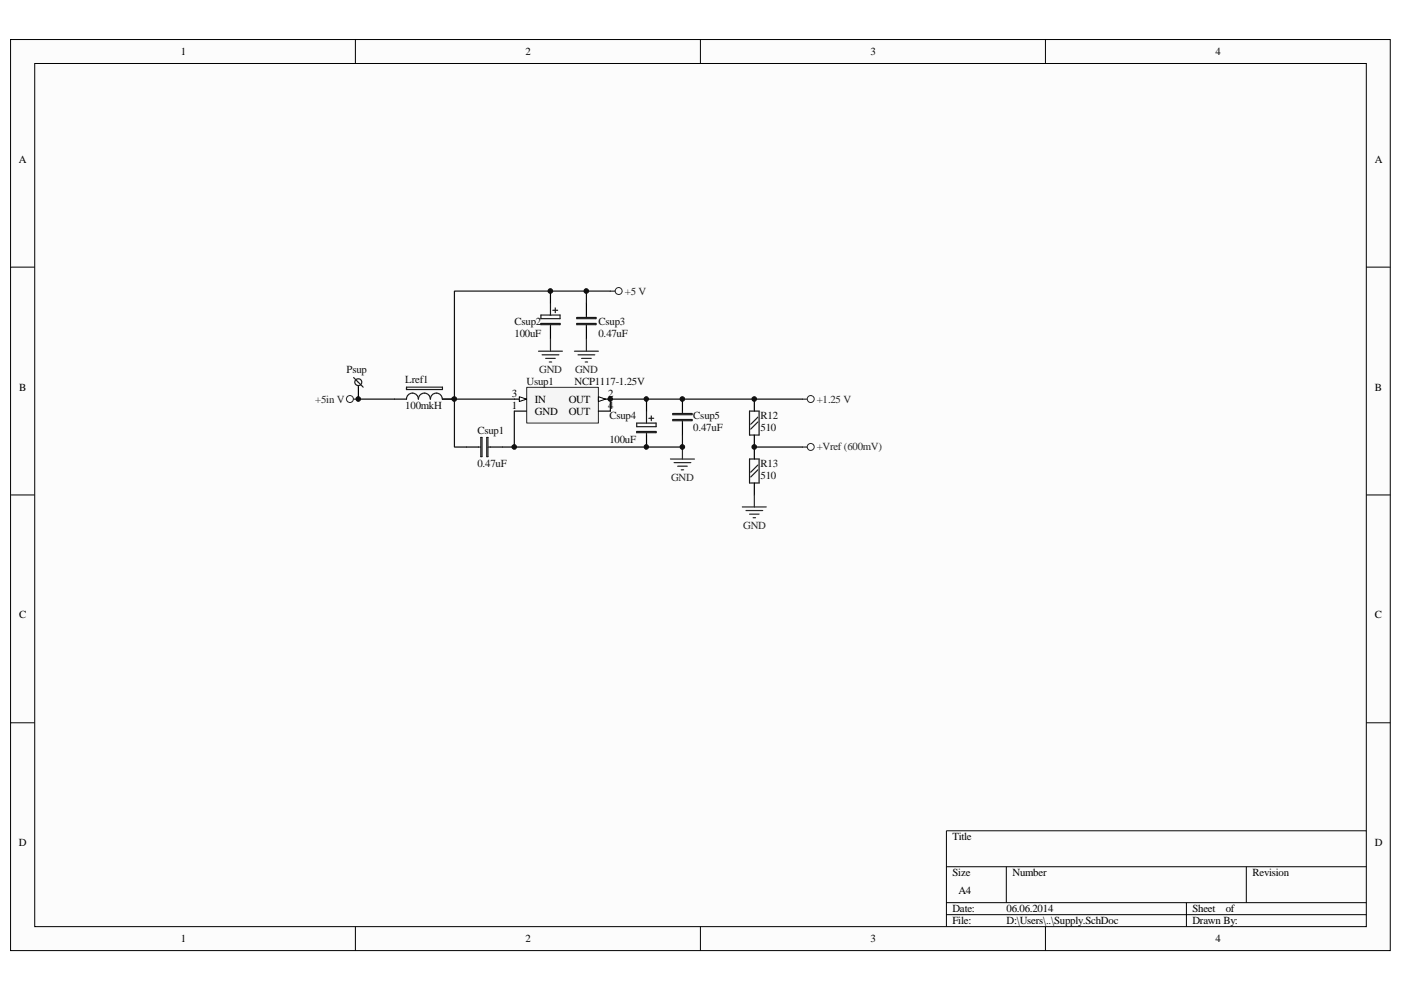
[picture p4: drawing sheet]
<svg xmlns="http://www.w3.org/2000/svg" width="297mm" height="210mm" viewBox="0 0 297 210" stroke-linecap="round" stroke-linejoin="round" font-family="sans-serif">
<path d="M2.3 8.4h292.5v193.1h-292.5z" fill="#fcfcfc"/>
<path d="M2.2 8.4h292.6v193.1h-292.6z" fill="none" stroke="#000" stroke-width=".21"/>
<path d="M7.4 13.5h282.3v183h-282.3z" fill="#fcfcfc"/>
<g fill="none" stroke="#000" stroke-width=".21">
<path d="M7.4 13.5h282.3v183h-282.3zM75.3 8.3v5.1M148.5 8.3v5.1M221.7 8.3v5.1M2.2 56.6h5.1M289.7 56.6h5.1M2.2 104.9h5.1M289.7 104.9h5.1M2.2 153.2h5.1M289.7 153.2h5.1M289.7 176.1h-89v20.4M75.3 196.5v5.1"/>
<path d="M148.5 196.5v5.1M200.7 183.8h89M200.7 191.4h89M200.7 193.9h89M213.4 183.8v7.6M221.7 196.5v5.1M251.5 191.4v5.1M264.2 183.8v7.6"/>
</g>
<g fill="none" stroke="#1c1c1c" stroke-width=".25">
<path d="M114.7 68.6h4v.2h-4zM114.7 66.8h4v.8h-4zM116.7 64.3v2.5M116.7 68.8v.5M117.2 65.8h1M117.7 65.3v1M122.3 68.6h4.1v.2h-4.1zM122.3 67.3h4.1v.3h-4.1zM124.3 66.8v.5M124.3 68.8v.5M86.2 84.6a1.25 1.25 0 0 1 1.2-1.2 1.25 1.25 0 0 1 1.3 1.2M86.2 82.1h7.6v.5h-7.6z"/>
<path d="M88.7 84.6a1.25 1.25 0 0 1 1.3-1.2 1.25 1.25 0 0 1 1.2 1.2M91.3 84.6a1.25 1.25 0 0 1 1.2-1.2 1.25 1.25 0 0 1 1.3 1.2M101.4 94.8h.5M101.9 92.8h.3v4h-.3zM103.2 92.8h.3v4h-.3zM103.5 94.8h.5M135 91.5h4.1v.2h-4.1zM135 89.7h4.1v.8h-4.1zM137.1 87.2v2.5M137.1 91.7v.5M137.6 88.7h1M138.1 88.2v1"/>
<path d="M142.7 88.9h4v.3h-4zM142.7 87.7h4v.2h-4zM144.7 87.2v.5M144.7 89.2v.5"/>
</g>
<path d="M116.7 61.7v2.6M116.7 69.3v2.6M124.3 64.3v2.5M124.3 69.3v2.6M83.6 84.6h2.6M93.8 84.6h2.5M98.9 94.8h2.5M104 94.8h2.5M137.1 84.6v2.6M137.1 92.2v2.6M144.7 84.6v2.6M144.7 89.7v2.5" fill="none" stroke="#000" stroke-width=".25"/>
<path d="M124.3 61.7v2.6M129.4 61.7h-33.1v22.9M76 84.6h7.6M129.4 84.6h40.7M144.7 92.2v2.6h-38.2" fill="none" stroke="#0e0e0e" stroke-width=".25"/>
<g fill="none" stroke="#262626" stroke-width=".21">
<circle cx="131.2" cy="61.7" r=".74"/>
<circle cx="74.2" cy="84.6" r=".74"/>
<circle cx="171.9" cy="84.6" r=".74"/>
</g>
<g fill="none" stroke="#262626" stroke-width=".25">
<path d="M114.2 74.5h5M114.9 75.2h3.6M115.7 76h2M116.5 76.8h.5M116.7 71.9v2.6M121.8 74.5h5.1M122.6 75.2h3.5M123.3 76h2M124.1 76.8h.5M124.3 71.9v2.6M129.4 61.7h1M75 84.6h1"/>
<path d="M170.1 84.6h1.1"/>
</g>
<path d="M111.7 82.2h15.2v7.5h-15.2z" fill="#f5f5f5"/>
<path d="M111.7 82.1h15.2v7.6h-15.2z" fill="none" stroke="#262626" stroke-width=".21"/>
<path d="M109 84.6h2.6" fill="none" stroke="#000" stroke-width=".25"/>
<path d="M110.1 84.1l1.5 .5-1.5 .5z" fill="#fcfcfc"/>
<path d="M110.1 84.1l1.5 .5-1.5 .5z" fill="none" stroke="#000" stroke-width=".21"/>
<path d="M109 87.2h2.6M126.9 84.6h2.5" fill="none" stroke="#000" stroke-width=".25"/>
<path d="M126.9 84.1l1.5 .5-1.5 .5z" fill="#fcfcfc"/>
<path d="M126.9 84.1l1.5 .5-1.5 .5z" fill="none" stroke="#000" stroke-width=".21"/>
<path d="M76 82.1v2.5M126.9 87.2h2.5M159.9 84.6v2.6M159.9 92.2v5.1M159.9 102.4v2.5" fill="none" stroke="#000" stroke-width=".25"/>
<path d="M93.8 84.6h15.2M96.3 84.6v10.2h2.6M109 87.2v7.6M129.4 84.6v2.6M159.9 94.8h10.2" fill="none" stroke="#0e0e0e" stroke-width=".25"/>
<path d="M142.2 97.3h5M142.9 98.1h3.6M143.7 98.8h2M144.4 99.6h.5M144.7 94.8v2.5M170.1 94.8h1.1M157.4 107.5h5.1M158.2 108.2h3.5M158.9 109h2M159.7 109.8h.5M159.9 104.9v2.6" fill="none" stroke="#262626" stroke-width=".25"/>
<g fill="none" stroke="#1c1c1c" stroke-width=".25">
<path d="M75 80.1l2 2M76 81.8v.3M158.9 87.2h2v5h-2zM158.9 97.3h2v5.1h-2zM160.7 89.5l-1.5 1.5M160.7 88.4l-1.5 1.6M160.7 98.6l-1.5 1.5M160.7 99.6l-1.5 1.5"/>
<circle cx="76" cy="81" r=".73"/>
</g>
<circle cx="171.9" cy="94.8" r=".74" fill="none" stroke="#262626" stroke-width=".21"/>
<circle cx="76" cy="84.6" r=".49" fill="#0e0e0e"/>
<circle cx="76" cy="84.6" r=".49" fill="none" stroke="#0e0e0e" stroke-width=".21"/>
<circle cx="96.3" cy="84.6" r=".49" fill="#0e0e0e"/>
<circle cx="96.3" cy="84.6" r=".49" fill="none" stroke="#0e0e0e" stroke-width=".21"/>
<circle cx="109" cy="94.8" r=".48" fill="#0e0e0e"/>
<circle cx="109" cy="94.8" r=".48" fill="none" stroke="#0e0e0e" stroke-width=".21"/>
<circle cx="116.7" cy="61.7" r=".49" fill="#0e0e0e"/>
<circle cx="116.7" cy="61.7" r=".49" fill="none" stroke="#0e0e0e" stroke-width=".21"/>
<circle cx="124.3" cy="61.7" r=".49" fill="#0e0e0e"/>
<circle cx="124.3" cy="61.7" r=".49" fill="none" stroke="#0e0e0e" stroke-width=".21"/>
<circle cx="129.4" cy="84.6" r=".48" fill="#0e0e0e"/>
<circle cx="129.4" cy="84.6" r=".48" fill="none" stroke="#0e0e0e" stroke-width=".21"/>
<circle cx="137" cy="94.8" r=".48" fill="#0e0e0e"/>
<circle cx="137" cy="94.8" r=".48" fill="none" stroke="#0e0e0e" stroke-width=".21"/>
<circle cx="137" cy="84.6" r=".47" fill="#0e0e0e"/>
<circle cx="137" cy="84.6" r=".47" fill="none" stroke="#0e0e0e" stroke-width=".21"/>
<circle cx="144.7" cy="94.8" r=".49" fill="#0e0e0e"/>
<circle cx="144.7" cy="94.8" r=".49" fill="none" stroke="#0e0e0e" stroke-width=".21"/>
<circle cx="144.7" cy="84.6" r=".49" fill="#0e0e0e"/>
<circle cx="144.7" cy="84.6" r=".49" fill="none" stroke="#0e0e0e" stroke-width=".21"/>
<circle cx="159.9" cy="94.8" r=".49" fill="#0e0e0e"/>
<circle cx="159.9" cy="94.8" r=".49" fill="none" stroke="#0e0e0e" stroke-width=".21"/>
<circle cx="159.9" cy="84.6" r=".48" fill="#0e0e0e"/>
<circle cx="159.9" cy="84.6" r=".48" fill="none" stroke="#0e0e0e" stroke-width=".21"/>
<g font-size="2.3">
<text x="38.3" y="11.6">1</text>
<text x="111.4" y="11.6">2</text>
<text x="184.6" y="11.6">3</text>
<text x="257.7" y="11.6">4</text>
<text x="4" y="34.5">A</text>
<text x="291.5" y="34.5">A</text>
<text x="4.1" y="82.8">B</text>
<text x="291.5" y="82.8">B</text>
<text x="108.5" y="84.1">3</text>
<text x="108.5" y="86.6">1</text>
<text x="113.4" y="85.3">IN</text>
<text x="113.4" y="87.9">GND</text>
<text x="120.6" y="85.3">OUT</text>
<text x="120.6" y="87.9">OUT</text>
<text x="128.9" y="84.1">2</text>
<text x="128.9" y="86.6">4</text>
<text x="4.1" y="131.1">C</text>
<text x="291.5" y="131.1">C</text>
<text x="4" y="179.4">D</text>
<text x="201.9" y="178.1">Title</text>
<text x="291.5" y="179.4">D</text>
<text x="201.9" y="185.8">Size</text>
<text x="214.7" y="185.8">Number</text>
<text x="265.6" y="185.8">Revision</text>
<text x="203.2" y="189.6">A4</text>
<text x="201.9" y="193.4">Date:</text>
<text x="201.9" y="196">File:</text>
<text x="213.4" y="193.4">06.06.2014</text>
<text x="213.4" y="196">D:\Users\..\Supply.SchDoc</text>
<text x="252.8" y="193.4">Sheet</text>
<text x="252.8" y="196">Drawn By:</text>
<text x="259.9" y="193.4">of</text>
<text x="38.3" y="199.8">1</text>
<text x="111.4" y="199.8">2</text>
<text x="184.6" y="199.8">3</text>
<text x="257.7" y="199.8">4</text>
</g>
<g font-size="2.3" fill="#262626">
<text x="132.5" y="62.5">+5 V</text>
<text x="114.3" y="79">GND</text>
<text x="121.9" y="79">GND</text>
<text x="66.8" y="85.3">+5in V</text>
<text x="173.2" y="85.3">+1.25 V</text>
<text x="173.2" y="95.5">+Vref (600mV)</text>
<text x="142.3" y="101.9">GND</text>
<text x="157.6" y="112.1">GND</text>
</g>
<g font-size="2.3" fill="#0e0e0e">
<text x="109.1" y="68.8">Csup2</text>
<text x="109.1" y="71.4">100uF</text>
<text x="126.9" y="68.8">Csup3</text>
<text x="126.9" y="71.4">0.47uF</text>
<text x="73.5" y="79">Psup</text>
<text x="85.9" y="81.3">Lref1</text>
<text x="111.6" y="81.5">Usup1</text>
<text x="121.8" y="81.5">NCP1117-1.25V</text>
<text x="85.9" y="86.6">100mkH</text>
<text x="129.2" y="88.9">Csup4</text>
<text x="147" y="88.9">Csup5</text>
<text x="161.2" y="88.9">R12</text>
<text x="101.2" y="91.9">Csup1</text>
<text x="129.2" y="94">100uF</text>
<text x="147" y="91.4">0.47uF</text>
<text x="161.2" y="91.4">510</text>
<text x="101.2" y="99.1">0.47uF</text>
<text x="161.2" y="99.1">R13</text>
<text x="161.2" y="101.6">510</text>
</g>
</svg>
